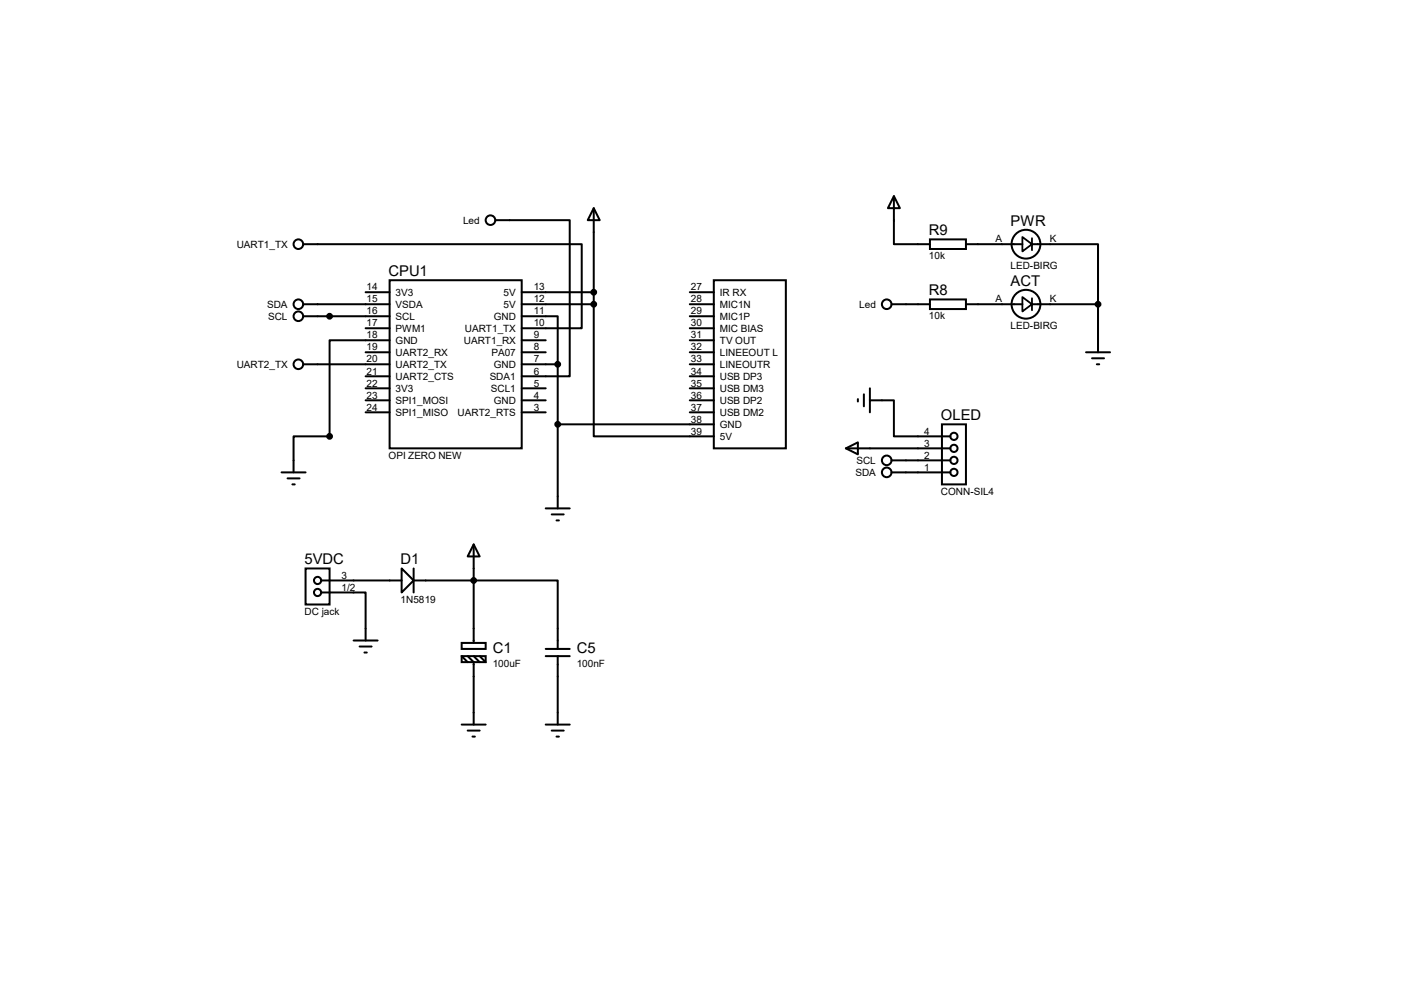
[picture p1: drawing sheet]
<svg xmlns="http://www.w3.org/2000/svg" width="297mm" height="210mm" viewBox="0 0 297 210" stroke-linecap="round" stroke-linejoin="round" font-family="sans-serif">
<g fill="none" stroke="#000" stroke-width=".42">
<path d="M64.1 51.6h59v17.8h-12.7M82.4 59.3h28v35.5h-28zM104.8 46.6h15.7v33h-10.1M125.6 44l1.3 2.6h-2.6zM125.6 44v20.3M151 59.3h15.2v35.5h-15.2zM189.1 41.5l1.3 2.5h-2.6zM189.1 41.5v10.1h7.6M196.7 50.6h7.6v2.1h-7.6zM204.3 51.6h12M218.3 51.6h14v12.7M64.1 66.9h18.3"/>
<path d="M64.1 64.3h18.3M64.1 77h18.3M77.3 61.8h5.1M77.3 74.5h5.1M77.3 69.4h5.1M77.3 79.6h5.1M82.4 72h-12.7v20.3h-7.6v7.6M110.4 66.9h7.6v10.1M110.4 64.3h15.2M110.4 77h7.6M110.4 61.8h15.2M110.4 74.5h5"/>
<path d="M110.4 72h5M118 77v30.5M125.6 64.3v28h25.4M145.9 66.9h5.1M145.9 64.3h5.1M145.9 77h5.1M145.9 61.8h5.1M145.9 74.5h5.1M145.9 69.4h5.1M145.9 72h5.1M145.9 79.6h5.1M188.6 64.3h8.1"/>
<path d="M196.7 63.3h7.6v2.1h-7.6zM204.3 64.3h12M218.3 64.3h14M229.7 74.5h5.1M231 75.8h2.6M232 77h.5M232.3 64.3v10.2M59.6 99.9h5M77.3 82.1h5.1M77.3 84.7h5.1M77.3 87.2h5.1M110.4 82.1h5"/>
<path d="M110.4 84.7h5M110.4 87.2h5M118 89.7h33M145.9 82.1h5.1M145.9 84.7h5.1M145.9 87.2h5.1M178.9 94.8l2.6-1.2v2.5zM178.9 94.8h22.1M181.5 84.4v.5M182.8 83.4v2.5M184 84.7h5.1v7.6h11.9M184 82.1v5.1"/>
<path d="M188.6 97.4h12.4M188.6 99.9h12.4M199.3 89.7h5v12.7h-5zM60.8 101.2h2.6M61.8 102.4h.6M100.2 115.1l1.3 2.6h-2.6zM100.2 115.1v20.9M115.4 107.5h5.1M116.7 108.8h2.6M117.7 110.1h.5M64.6 120.2h5.1v7.6h-5.1zM67.9 125.3h9.4v10.2"/>
<path d="M67.9 122.8h17.1M74.8 135.5h5.1M76.1 136.7h2.5M77.1 138h.5M85 120.2l2.5 2.6-2.5 2.5zM87.5 122.8h30.5v14.4M87.5 120.2v5.1M97.7 136h5v1.2h-5zM97.7 138.8h5v1.2h-5zM97.7 138.8l1.2 1.2M98.9 138.8l1.3 1.2v13.2M100.2 138.8l1.3 1.2"/>
<path d="M101.5 138.8l1.2 1.2M115.4 137.2h5.1M115.4 138.8h5.1M118 138.8v14.4M97.7 153.2h5M98.9 154.5h2.6M99.9 155.8h.6M115.4 153.2h5.1M116.7 154.5h2.6M117.7 155.8h.5"/>
<circle cx="63.1" cy="51.6" r="1.02"/>
<circle cx="103.8" cy="46.6" r="1.02"/>
<circle cx="217" cy="51.6" r="3"/>
<circle cx="63.1" cy="64.3" r="1.02"/>
<circle cx="63.1" cy="77" r="1.02"/>
<circle cx="63.1" cy="66.9" r="1.02"/>
<circle cx="187.6" cy="64.3" r="1.02"/>
<circle cx="217" cy="64.3" r="3"/>
<circle cx="187.6" cy="99.9" r="1.02"/>
<circle cx="187.6" cy="97.4" r="1.02"/>
<circle cx="201.8" cy="92.3" r=".76"/>
<circle cx="201.8" cy="99.9" r=".76"/>
<circle cx="201.8" cy="94.8" r=".76"/>
<circle cx="201.8" cy="97.4" r=".76"/>
<circle cx="67.2" cy="125.3" r=".76"/>
<circle cx="67.2" cy="122.8" r=".76"/>
</g>
<g fill="#000" stroke="#000" stroke-width=".42">
<circle cx="69.7" cy="66.9" r=".51"/>
<circle cx="118" cy="77" r=".51"/>
<circle cx="125.6" cy="61.8" r=".51"/>
<circle cx="125.6" cy="64.3" r=".51"/>
<circle cx="232.3" cy="64.3" r=".51"/>
<circle cx="69.7" cy="92.3" r=".51"/>
<circle cx="118" cy="89.7" r=".51"/>
<circle cx="100.2" cy="122.8" r=".51"/>
</g>
<path d="M216.3 50.1l2 1.5-2 1.6zM218.3 50.4v2.5M216.3 62.8l2 1.5-2 1.6zM218.3 63.1v2.5" fill="none" stroke="#000" stroke-width=".38"/>
<g font-size="3.1">
<text x="213.8" y="47.7">PWR</text>
<text x="196.5" y="49.7">R9</text>
<text x="82.2" y="58.4">CPU1</text>
<text x="196.5" y="62.4">R8</text>
<text x="213.8" y="60.4">ACT</text>
<text x="199.1" y="88.9">OLED</text>
<text x="64.4" y="119.3">5VDC</text>
<text x="84.8" y="119.3">D1</text>
<text x="104.2" y="138.1">C1</text>
<text x="122" y="138.1">C5</text>
</g>
<g font-size="2.1">
<text x="98" y="47.3">Led</text>
<text x="50.1" y="52.4">UART1_TX</text>
<text x="210.6" y="51.3">A</text>
<text x="222.1" y="51.3">K</text>
<text x="196.5" y="54.8">10k</text>
<text x="213.8" y="56.9">LED-BIRG</text>
<text x="56.5" y="65.1">SDA</text>
<text x="77.6" y="61.4">14</text>
<text x="77.6" y="64">15</text>
<text x="83.7" y="62.6">3V3</text>
<text x="83.7" y="65.1">VSDA</text>
<text x="106.5" y="62.6">5V</text>
<text x="106.5" y="65.1">5V</text>
<text x="112.9" y="61.4">13</text>
<text x="112.9" y="64">12</text>
<text x="146.1" y="61.4">27</text>
<text x="146.1" y="64">28</text>
<text x="152.3" y="62.6">IR RX</text>
<text x="152.3" y="65.1">MIC1N</text>
<text x="181.8" y="65.1">Led</text>
<text x="210.6" y="64">A</text>
<text x="222.1" y="64">K</text>
<text x="56.7" y="67.6">SCL</text>
<text x="77.6" y="66.5">16</text>
<text x="77.6" y="69">17</text>
<text x="77.6" y="71.6">18</text>
<text x="83.7" y="67.6">SCL</text>
<text x="83.7" y="70.2">PWM1</text>
<text x="98.3" y="70.2">UART1_TX</text>
<text x="104.4" y="67.6">GND</text>
<text x="112.9" y="66.5">11</text>
<text x="112.9" y="69">10</text>
<text x="112.9" y="71.6">9</text>
<text x="146.1" y="66.5">29</text>
<text x="146.1" y="69">30</text>
<text x="146.1" y="71.6">31</text>
<text x="152.3" y="67.6">MIC1P</text>
<text x="152.3" y="70.2">MIC BIAS</text>
<text x="196.5" y="67.5">10k</text>
<text x="213.8" y="69.6">LED-BIRG</text>
<text x="50.1" y="77.8">UART2_TX</text>
<text x="77.6" y="74.1">19</text>
<text x="77.6" y="76.7">20</text>
<text x="83.7" y="72.7">GND</text>
<text x="83.7" y="75.3">UART2_RX</text>
<text x="83.7" y="77.8">UART2_TX</text>
<text x="98.1" y="72.7">UART1_RX</text>
<text x="104" y="75.3">PA07</text>
<text x="104.4" y="77.8">GND</text>
<text x="112.9" y="74.1">8</text>
<text x="112.9" y="76.7">7</text>
<text x="146.1" y="74.1">32</text>
<text x="146.1" y="76.7">33</text>
<text x="152.3" y="72.7">TV OUT</text>
<text x="152.3" y="75.3">LINEEOUT L</text>
<text x="152.3" y="77.8">LINEOUTR</text>
<text x="77.6" y="79.2">21</text>
<text x="77.6" y="81.7">22</text>
<text x="83.7" y="80.3">UART2_CTS</text>
<text x="83.7" y="82.9">3V3</text>
<text x="103.6" y="80.3">SDA1</text>
<text x="103.8" y="82.9">SCL1</text>
<text x="112.9" y="79.2">6</text>
<text x="112.9" y="81.7">5</text>
<text x="146.1" y="79.2">34</text>
<text x="146.1" y="81.7">35</text>
<text x="152.3" y="80.3">USB DP3</text>
<text x="152.3" y="82.9">USB DM3</text>
<text x="77.6" y="84.3">23</text>
<text x="77.6" y="86.8">24</text>
<text x="83.7" y="85.4">SPI1_MOSI</text>
<text x="83.7" y="88">SPI1_MISO</text>
<text x="96.8" y="88">UART2_RTS</text>
<text x="104.4" y="85.4">GND</text>
<text x="112.9" y="84.3">4</text>
<text x="112.9" y="86.8">3</text>
<text x="146.1" y="84.3">36</text>
<text x="146.1" y="86.8">37</text>
<text x="146.1" y="89.4">38</text>
<text x="152.3" y="85.4">USB DP2</text>
<text x="152.3" y="88">USB DM2</text>
<text x="146.1" y="91.9">39</text>
<text x="152.3" y="90.5">GND</text>
<text x="152.3" y="93">5V</text>
<text x="195.5" y="94.4">3</text>
<text x="195.5" y="91.9">4</text>
<text x="82.2" y="97">OPI ZERO NEW</text>
<text x="181" y="100.7">SDA</text>
<text x="181.2" y="98.1">SCL</text>
<text x="195.5" y="99.5">1</text>
<text x="195.5" y="97">2</text>
<text x="199.1" y="104.6">CONN-SIL4</text>
<text x="72.3" y="124.9">1/2</text>
<text x="72.3" y="122.4">3</text>
<text x="64.4" y="130">DC jack</text>
<text x="84.8" y="127.5">1N5819</text>
<text x="104.2" y="141">100uF</text>
<text x="122" y="141">100nF</text>
</g>
</svg>
